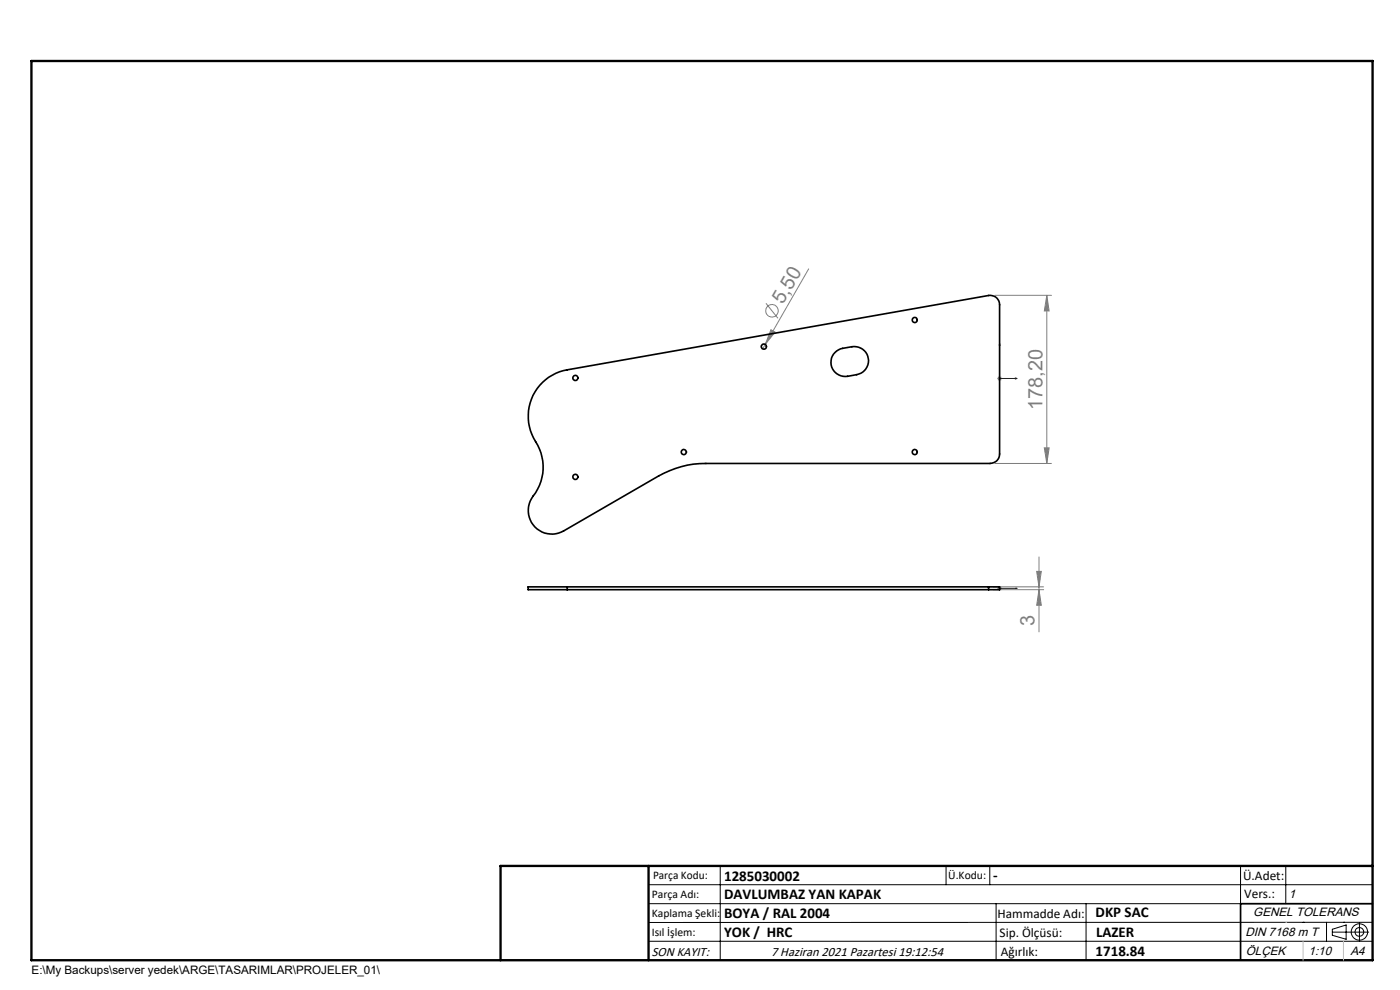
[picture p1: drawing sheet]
<svg xmlns="http://www.w3.org/2000/svg" width="297mm" height="210mm" viewBox="0 0 297 210" stroke-linecap="round" stroke-linejoin="round" font-family="sans-serif">
<g fill="none" stroke="#808080" stroke-width=".21">
<path d="M171.6 57l-9.3 16.1M162.3 73.1l-.5 .9M162.5 64.3l2.5 3.2M163.5 69.9l.9 .5-2.1 2.7zM211.1 62.6h12M211.7 79.9l.7 .7M212.1 79.8v1M212.4 79.9l-.7 .7M222.1 62.6v35.7M222.1 62.6l.5 3.4h-1.1zM211.1 98.3h12M211.6 80.3h.9"/>
<path d="M221.5 95h1.1l-.5 3.3zM220.4 118.1v15.9M210.7 124.5h10.7M210.7 125.1h10.7M211.6 124.8h.9M211.7 124.5l.7 .7M212.1 124.3v1M212.4 124.5l-.7 .7M219.9 121.2h1l-.5 3.3zM220.4 125.1l.5 3.3h-1z"/>
<circle cx="163.8" cy="65.9" r="1.33"/>
</g>
<g fill="none" stroke="#000" stroke-width=".21">
<path d="M137.6 187.7h153.6M137.6 191.7h153.6M137.6 199.7h153.6M152.8 183.7v20M200.7 183.7v4M210 183.7v4M211.3 191.7v12M230.4 191.7v12M263.2 183.7v20M272.8 183.7v8M276.4 195.6h.1M281.4 195.6v4.1"/>
<path d="M282.6 197.7h7.8M282.6 197.1l3-.9v3l-3-.8zM285 195.6h.1M288.4 195.8v3.8M291.2 195.6l-153.6 .1"/>
<circle cx="288.4" cy="197.7" r="1.74"/>
<circle cx="288.4" cy="197.7" r=".93"/>
</g>
<path d="M212.1 72.9l.1 .3h-.2zM212.1 72.9v7.4h3.7M215.4 80.2l.4 .1-.4 .1zM212 124.8h.2zM212.1 124.8h.1M212.1 124.8h3.7M215.8 124.8h-.4h.4" fill="none" stroke="#00f" stroke-width=".21"/>
<path d="M106.2 203.7h185" fill="none" stroke="#000" stroke-width=".25"/>
<path d="M291.2 191.7h-28v12" fill="none" stroke="#000" stroke-width=".35"/>
<path d="M6.7 12.9h284.5v190.8h-284.5zM137.6 183.7v20M291.2 183.7h-185v20" fill="none" stroke="#000" stroke-width=".5"/>
<path d="M272.8 195.6h.1M276.4 199.7v4M285 199.7v4" fill="none" stroke="#c0c0c0" stroke-width=".21"/>
<g fill="#00f">
<path d="M215.4 80.2l.4 .1-.4 .1zM212.1 72.9l.1 .3h-.2z"/>
<path d="M215.4 124.8h.4zM212 124.8h.2z"/>
</g>
<g fill="#808080">
<path d="M163.5 69.9l.9 .5-2.1 2.7z"/>
<path d="M221.5 95h1.1l-.5 3.3zM222.1 62.6l.5 3.4h-1.1z"/>
<path d="M219.9 121.2h1l-.5 3.3zM220.4 125.1l.5 3.3h-1z"/>
</g>
<g fill="none" stroke="#000" stroke-width=".35">
<path d="M177.1 74.8l.4-.3a5.2 5.2 0 0 1 3.2-1 3 3 0 0 1 3.5 2.5 3 3 0 0 1-2.4 3.5 5.5 5.5 0 0 1-3.4 .2 2.97 2.97 0 0 1-1.3-4.9zM115.1 81.1a10.3 10.3 0 0 1 5.2-2.7l89.4-15.7a1.97 1.97 0 0 1 2.4 2v31.6a1.99 1.99 0 0 1-2.1 2h-60.2a20.2 20.2 0 0 0-10.1 2.7l-20.1 11.6a5.1 5.1 0 0 1-6.6-1.4 5.1 5.1 0 0 1 .6-6.7 10.2 10.2 0 0 0-.4-11.6 10 10 0 0 1 1.9-11.8zM120.3 124.5h-8.3v.6h8.3M120.3 124.5v.6M120.3 125.1h89.4M120.3 124.5h89.4M209.7 124.5h2.4v.6h-2.4M209.7 124.5v.6"/>
<circle cx="162" cy="73.5" r=".55"/>
<circle cx="194" cy="67.9" r=".55"/>
<circle cx="122.1" cy="80.2" r=".55"/>
<circle cx="145.1" cy="95.9" r=".56"/>
<circle cx="194" cy="95.9" r=".55"/>
<circle cx="122.1" cy="101.2" r=".55"/>
</g>
<g font-size="4.2" fill="#808080">
<text x="166.1" y="64.7" transform="rotate(-60 166.1 64.7)">5,50</text>
<text x="221.1" y="87" transform="rotate(-90 221.1 87)">178,20</text>
<text x="219.5" y="132.8" transform="rotate(-90 219.5 132.8)">3</text>
</g>
<g font-size="3.2">
<text x="153.6" y="186.8">1285030002</text>
<text x="153.6" y="190.8">DAVLUMBAZ YAN KAPAK</text>
<text x="210.7" y="186.6">-</text>
<text x="153.6" y="194.8">BOYA / RAL 2004</text>
<text x="232.4" y="194.5">DKP SAC</text>
<text x="153.6" y="198.8">YOK / HRC</text>
<text x="232.4" y="202.8">1718.84</text>
<text x="232.5" y="198.8">LAZER</text>
</g>
<g font-size="2.8">
<text x="263.7" y="186.7">Ü.Adet:</text>
<text x="263.9" y="190.5">Vers.:</text>
<text x="211.6" y="194.8">Hammadde Adı:</text>
<text x="138.3" y="202.8">SON KAYIT:</text>
<text x="163.6" y="202.8">7 Haziran 2021 Pazartesi 19:12:54</text>
<text x="212.1" y="198.7">Sip. Ölçüsü:</text>
<text x="212.3" y="202.7">Ağırlık:</text>
</g>
<g font-size="2.6">
<text x="273.4" y="190.4">1</text>
<text x="265.9" y="194.4">GENEL TOLERANS</text>
<text x="264.2" y="198.5">DIN 7168 m T</text>
<text x="264.3" y="202.6">ÖLÇEK</text>
<text x="277.6" y="202.6">1:10</text>
<text x="286.5" y="202.6">A4</text>
</g>
<g font-size="2.5">
<text x="138.3" y="190.5">Parça Adı:</text>
<text x="138.5" y="186.5">Parça Kodu:</text>
<text x="201.2" y="186.5">Ü.Kodu:</text>
<text x="138.3" y="194.5">Kaplama Şekli:</text>
<text x="138.3" y="198.6">Isıl İşlem:</text>
<text x="6.7" y="206.7">E:\My Backups\server yedek\ARGE\TASARIMLAR\PROJELER_01\</text>
</g>
</svg>
